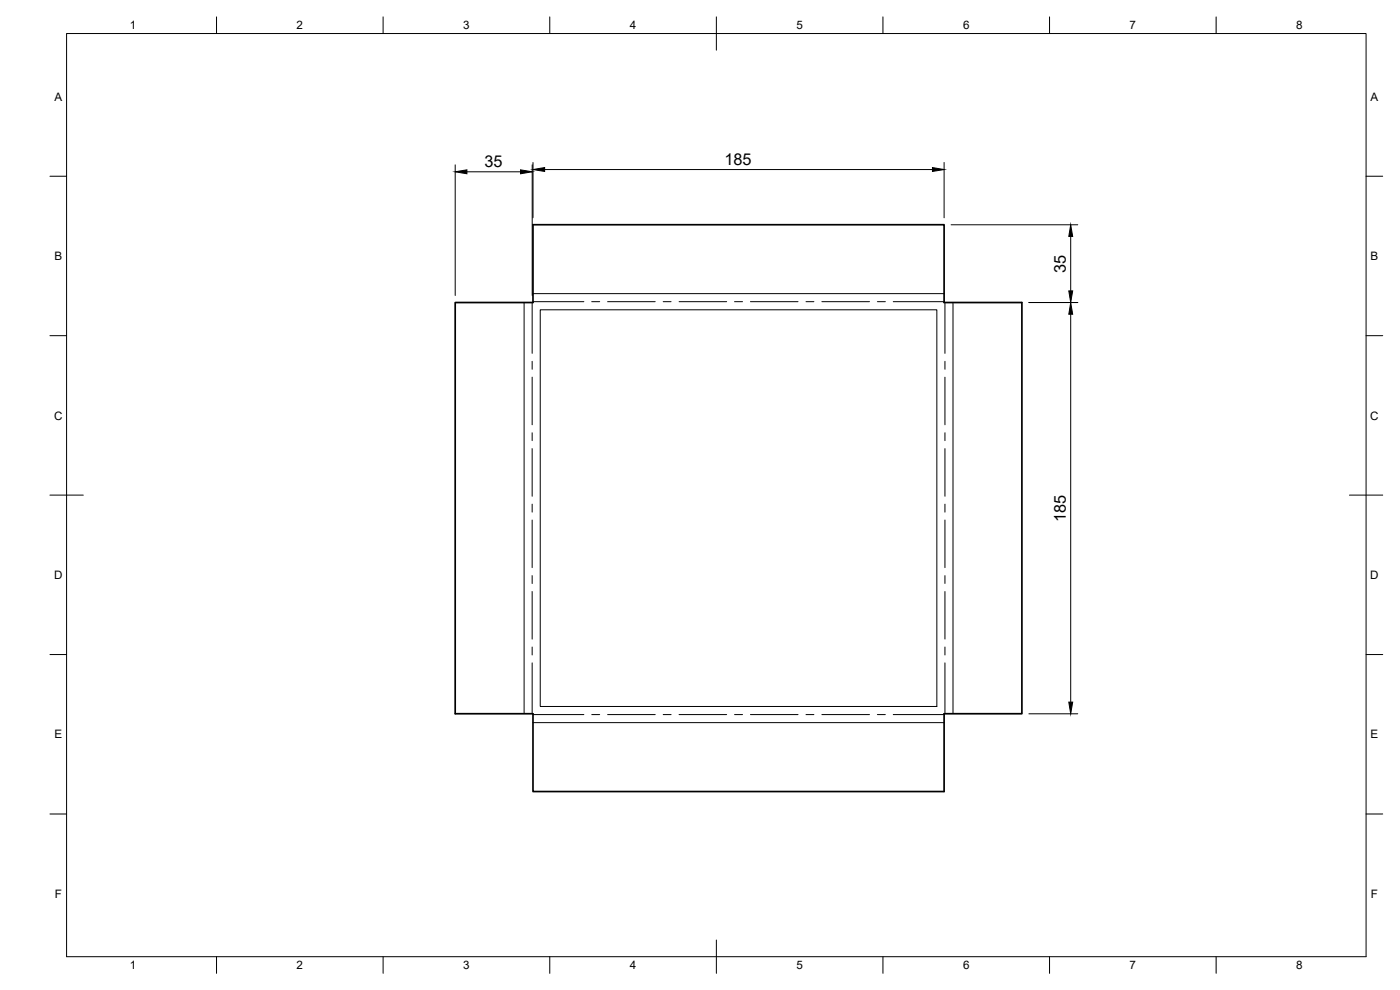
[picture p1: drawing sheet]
<svg xmlns="http://www.w3.org/2000/svg" width="420mm" height="297mm" viewBox="0 0 420 297" stroke-linecap="round" stroke-linejoin="round" font-family="sans-serif">
<!-- layer: Visible -->
<path d="M136.6 90.8h23.4v-23.4h123.3v23.4h23.4v123.4h-23.4v23.3h-123.3v-23.3h-23.4z" fill="none" stroke="#000" stroke-width=".51"/>
<!-- layer: Bend Center -->
<g fill="none" stroke="#000" stroke-width=".3">
<path d="M159.7 90.8v15.2M160 90.5h15.2M177.6 90.5h2.4M182.4 90.5h14.2M199 90.5h2.4M203.8 90.5h14.3M220.5 90.5h2.3M225.2 90.5h14.3M241.9 90.5h2.4M246.7 90.5h14.2M263.3 90.5h2.4M268.1 90.5h15.2"/>
<path d="M283.6 90.8v15.2M159.7 108.4v2.4M159.7 113.2v14.3M283.6 108.4v2.4M283.6 113.2v14.3M159.7 129.8v2.4M159.7 134.6v14.3M283.6 129.8v2.4M283.6 134.6v14.3M159.7 151.3v2.4M159.7 156v14.3M283.6 151.3v2.4"/>
<path d="M283.6 156v14.3M159.7 172.7v2.4M159.7 177.5v14.3M283.6 172.7v2.4M283.6 177.5v14.3M159.7 194.1v2.4M159.7 198.9v15.3M283.6 194.1v2.4M283.6 198.9v15.3M160 214.4h15.2M177.6 214.4h2.4M182.4 214.4h14.2"/>
<path d="M199 214.4h2.4M203.8 214.4h14.3M220.5 214.4h2.3M225.2 214.4h14.3M241.9 214.4h2.4M246.7 214.4h14.2M263.3 214.4h2.4M268.1 214.4h15.2"/>
</g>
<!-- layer: Visible Narrow -->
<path d="M157.3 90.8v123.4M160 88.1h123.3M162.1 92.9h119.1v119.1h-119.1zM286 90.8v123.4M160 216.8h123.3" fill="none" stroke="#000" stroke-width=".3"/>
<!-- layer: BORDER -->
<g fill="none" stroke="#000" stroke-width=".3">
<path d="M20 10.1h390v276.9h-390zM65 5.1v5M115 5.1v5M165 5.1v5M215 5.1v10M265 5.1v5M315 5.1v5M365 5.1v5M15 52.9h5M410 52.9h5M15 100.7h5M410 100.7h5"/>
<path d="M15 148.6h10M405 148.6h10M15 196.4h5M410 196.4h5M15 244.2h5M410 244.2h5M65 287v5M115 287v5M165 287v5M215 282.1v9.9M265 287v5M315 287v5"/>
<path d="M365 287v5"/>
</g>
<!-- layer: FD_Dimensions -->
<path d="M136.6 49.5v39.2M140.1 51.5h16.1M159.7 49.5v39.2M160 48.8v16.5M163.4 50.9h116.4M283.3 48.8v16.5M285.4 67.4h38M321.3 70.9v16.4M308.8 90.8h14.6M321.3 94.3v116.4M308.8 214.2h14.6" fill="none" stroke="#000" stroke-width=".3"/>
<path d="M136.6 51.5l3.5-.5v1.1zM156.2 51l3.5 .5-3.5 .6zM160 50.9l3.4-.6v1.1zM279.8 50.3l3.5 .6-3.5 .5zM321.3 67.4l.6 3.5h-1.1zM320.8 87.3h1.1l-.6 3.5zM321.3 90.8l.6 3.5h-1.1zM320.8 210.7h1.1l-.6 3.5z" fill="#000" stroke="#000" stroke-width=".3"/>
<g font-size="4.9">
<text x="145.4" y="50.1">35</text>
<text x="217.4" y="49.4">185</text>
<text x="319.9" y="81.8" transform="rotate(-90 319.9 81.8)">35</text>
<text x="319.9" y="156.7" transform="rotate(-90 319.9 156.7)">185</text>
</g>
<g font-size="3.5">
<text x="39" y="8.8">1</text>
<text x="89" y="8.8">2</text>
<text x="139" y="8.8">3</text>
<text x="189" y="8.8">4</text>
<text x="239" y="8.8">5</text>
<text x="289" y="8.8">6</text>
<text x="339" y="8.8">7</text>
<text x="389" y="8.8">8</text>
<text x="16.3" y="30.2">A</text>
<text x="411.3" y="30.2">A</text>
<text x="16.3" y="78">B</text>
<text x="411.3" y="78">B</text>
<text x="16.2" y="125.9">C</text>
<text x="411.2" y="125.9">C</text>
<text x="16.2" y="173.7">D</text>
<text x="411.2" y="173.7">D</text>
<text x="16.3" y="221.6">E</text>
<text x="411.3" y="221.6">E</text>
<text x="16.4" y="269.4">F</text>
<text x="411.4" y="269.4">F</text>
<text x="39" y="290.8">1</text>
<text x="89" y="290.8">2</text>
<text x="139" y="290.8">3</text>
<text x="189" y="290.8">4</text>
<text x="239" y="290.8">5</text>
<text x="289" y="290.8">6</text>
<text x="339" y="290.8">7</text>
<text x="389" y="290.8">8</text>
</g>
</svg>
